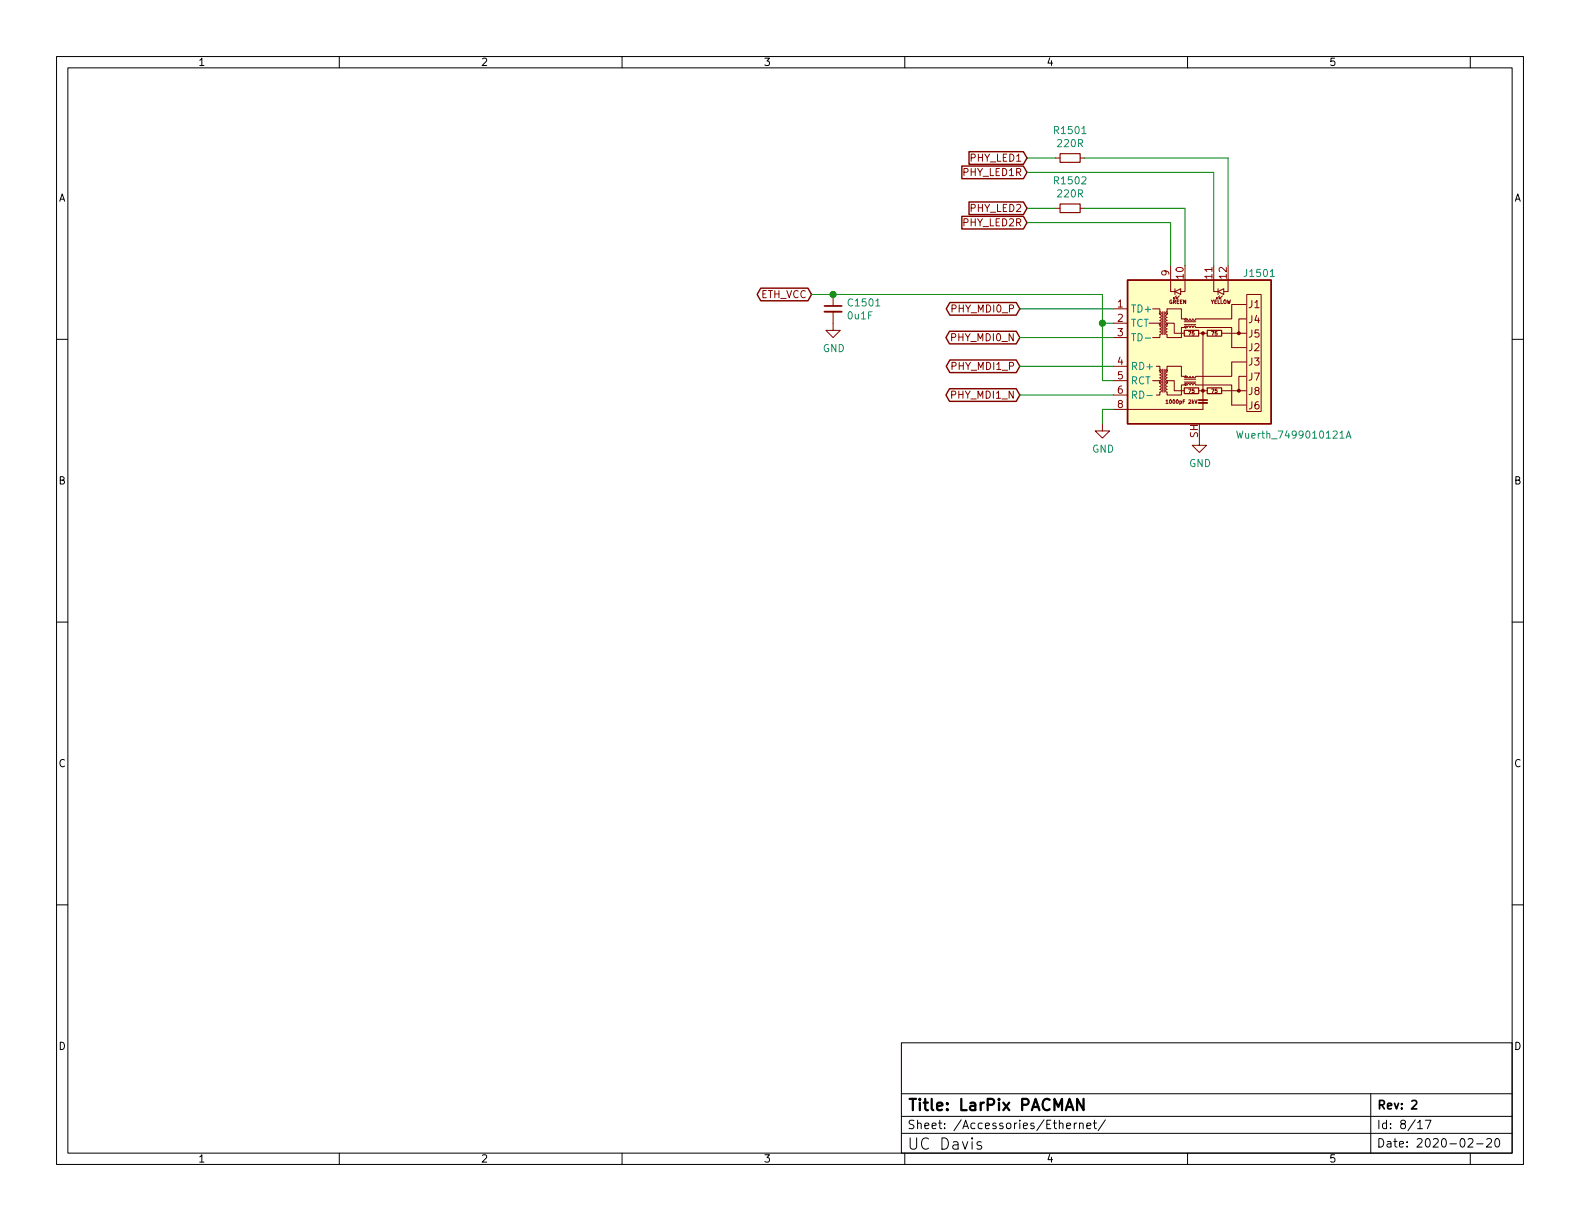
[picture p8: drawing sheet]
<svg xmlns="http://www.w3.org/2000/svg" width="279mm" height="216mm" viewBox="0 0 279 216" stroke-linecap="round" stroke-linejoin="round" font-family="sans-serif">
<g fill="none" stroke="#000" stroke-width=".18">
<path d="M10 10h259.4v195.9h-259.4zM12 12h255.4v191.9h-255.4zM60 10v2M110 10v2M160 10v2M210 10v2M260 10v2M10 60h2M267.4 60h2M10 110h2M267.4 110h2M10 160h2"/>
<path d="M267.4 160h2M159.4 184.4h108v19.5h-108zM159.4 197.4h108M159.4 193.4h108M188.6 199.1l.7-.2v-.3h-.5l-.2 .2 .1 .7h.6M190 198.6v1M190.4 198.6h-.3l-.1 .3M190.9 198.7l.2-.1h.4v1M190.9 198.6v1M192.2 199.1l.7-.2-.1-.3h-.4l-.2 .2 .1 .7h.5M193.3 198.6h.6M193.5 198.1v1.3l.4 .2"/>
<path d="M195.5 198l-1.3 1.9M242.4 193.4v10.5M250.7 198.5l.4-.4v1.5M250.7 199.6h.8M252 198.1h1l-.6 1.5M60 203.9v2M110 203.9v2M159.4 200.4h108M160 203.9v2M173.5 202l-.5-.1-.2 .3 .1 .2 .6 .2 .1 .2-.1 .3-.2 .1-.5-.1M210 203.9v2M259.6 201.5l.6-.2 .2 .2 .1 .3-1 1h1"/>
<path d="M260 203.9v2M261.1 202.3h1.2M262.9 201.5l.6-.2 .2 .2 .1 .3-1 1h1M264.5 201.4l.2-.1a.81 .81 0 0 1 .6 .7 .81 .81 0 0 1-.3 .8h-.2a.81 .81 0 0 1-.6-.6 .81 .81 0 0 1 .3-.8z"/>
</g>
<path d="M249.7 194.7l.5-.1 .3 .1v.3l-.9 1.1h.9" fill="none" stroke="#000" stroke-width=".3"/>
<path d="M191.6 194.3v2l-1.1-2v2" fill="none" stroke="#000" stroke-width=".4"/>
<g fill="none" stroke="#840000" stroke-width=".18">
<path d="M186.7 27.9h.8M186.7 36.8h.8M191 27.9h.8M191 36.8h.8M147.3 55.1v3.3h1.3l-1.3 1.3-1.3-1.3h1.3M147.3 52.1v2M196.8 57.2h2.6M196.8 54.6h2.6M196.8 59.7h2.6M203.2 57.2h1.9M203.8 54.6h1.3v.5l.3 .3-.3 .2 .3 .2-.1 .2-.2 .1 .3 .2-.1 .2-.2 .1 .2 .1 .1 .2-.3 .3M205.1 57.2l.3 .2-.1 .2-.2 .1 .3 .1-.1 .3-.2 .1 .2 .1 .1 .2-.3 .2 .3 .2-.3 .3v.5h-1.3"/>
<path d="M205.6 55.1v4.1M205.9 55.1v4.1M206.4 57.2l-.3 .2 .1 .2 .2 .1-.3 .1 .1 .3 .2 .1-.2 .1-.1 .2 .3 .2-.3 .2 .3 .3v.5h2.5v-1.8h.5l.2-.2h.2l.1 .2 .2-.2h.2l.1 .2 .1-.2h.3l.1 .2 .3-.2 .3 .2h6.3v3.6h2.5M206.4 57.2h1.2v1.7h1.8M207 47v4.6h.8M207.5 52.6v.2h.3M207.8 51.6l1-.5v1zM207.8 51.1v1M208 52.6v.2h.3M208 52.3l-.5 .5M208.5 52.3l-.5 .5M209.4 56.4l.3 .2 .2-.2 .2 .2h.2l.1-.2 .2 .2h.2l.1-.2 .1 .2h.2l.3-.2"/>
<path d="M209.4 56.4h-.5v-1.8h-2.5v.5l-.3 .3 .3 .2-.3 .2 .1 .2 .2 .1-.3 .2 .1 .2 .2 .1-.2 .1-.1 .2 .3 .3M209.4 57.4h2.1M209.4 56.9h2.1M209.5 49.5v2.1h-.7M212.1 58.9h.6v13.5h-15.9M212.7 58.9h.8M214.6 47v4.6h.8M215.1 52.6v.2h.3M215.4 51.6l1-.5v1zM215.4 51.1v1M215.6 52.6v.2h.3M215.6 52.3l-.5 .5"/>
<path d="M216 58.9h4.3M216.2 52.3l-.6 .5M217.2 49.5v2.1h-.8M220.3 53.8h-2.5v2.6h-6.3M220.3 56.4h-1.2v2.5M220.5 52.1h2.5v20.7h-2.5zM194.9 74.9v1.3h1.3l-1.3 1.3-1.2-1.3h1.2M196.8 67.3h2.6M196.8 64.8h2.6M196.8 69.9h2.6M203.8 67.3h1.3M204.5 64.8h.6v.5l.3 .2-.1 .2-.2 .1 .2 .1 .1 .2-.3 .2 .2 .1 .1 .2-.3 .2 .2 .1 .1 .2-.3 .2"/>
<path d="M205.1 67.3l.3 .2-.1 .2-.2 .1 .3 .2-.1 .2-.2 .1 .3 .2-.1 .2-.2 .1 .2 .1 .1 .3-.3 .1v.6h-.6M205.6 65.3v4M205.9 65.3v4M206.2 70.9l.2-.2v.6M206.2 71.3h.4M206.4 67.3l-.3 .2 .1 .2 .2 .1-.3 .2 .1 .2 .2 .1-.2 .1-.1 .2 .3 .2-.3 .3 .3 .2v.6h2.5v-1.8h.5l.2-.3 .2 .1 .1 .2 .2-.3 .2 .1 .1 .2 .1-.2 .3-.1 .1 .3 .3-.3 .3 .3h6.3v3.5h2.5M206.4 67.3h1.2v1.8h1.8M209.4 67.6h2.1M209.4 67.1h2.1M211.3 70.7l.2 .6 .2-.6M212 69.1h1.5M212.1 77.5v1.2h1.3l-1.3 1.3-1.3-1.3h1.3"/>
<path d="M216 69.1h4.3M220.3 64h-2.5v2.5h-6.3l-.3 .3-.3-.3-.1 .3h-.3l-.1-.3-.1 .2-.2 .1-.2-.3-.1 .2-.2 .1-.2-.3h-.5v-1.7h-2.5v.5l-.3 .2 .3 .3-.3 .2 .1 .2 .2 .1-.3 .2 .1 .2 .2 .1-.2 .1-.1 .2 .3 .2M220.3 66.5h-1.2v2.6"/>
</g>
<path d="M145.8 55.1h3M212 71.2h1.5" fill="none" stroke="#840000" stroke-width=".33"/>
<path d="M145.8 54.1h3M212 70.7h1.5" fill="none" stroke="#840000" stroke-width=".3"/>
<path d="M187.5 27.2h3.5v1.5h-3.5zM187.5 36.1h3.5v1.5h-3.5zM209.4 58.4h2.6v1h-2.6zM213.5 58.4h2.5v1h-2.5zM209.4 68.6h2.6v1h-2.6zM213.5 68.6h2.5v1h-2.5z" fill="none" stroke="#840000" stroke-width=".2"/>
<path d="M199.4 49.5h25.4v25.4h-25.4z" fill="#ffffc2" stroke="#ffffc2" stroke-width=".18"/>
<path d="M170.1 29.4h10.9l.6 1.1-.6 1.1h-10.9zM170.1 38.3h10.9l.6 1.1-.6 1.1h-10.9zM171.4 26.8h9.6l.6 1.1-.6 1.2h-9.6zM171.4 35.7h9.6l.6 1.1-.6 1.1h-9.6zM134.5 51h8.4l.6 1.1-.6 1.1h-8.4l-.6-1.1zM167.9 58.6h11.8l.6 1.1-.6 1.1h-11.8l-.6-1.1zM168 53.5h11.7l.6 1.1-.6 1.1h-11.7l-.7-1.1zM199.4 49.5h25.4v25.4h-25.4zM167.9 68.7h11.8l.6 1.2-.6 1.1h-11.8l-.6-1.1zM168 63.7h11.7l.6 1.1-.6 1.1h-11.7l-.7-1.1z" fill="none" stroke="#840000" stroke-width=".25"/>
<g fill="#840000" stroke="#840000" stroke-width=".18">
<circle cx="219.1" cy="69.1" r=".25"/>
<circle cx="219.1" cy="58.9" r=".25"/>
<circle cx="212.7" cy="69.1" r=".25"/>
<circle cx="212.7" cy="58.9" r=".25"/>
<circle cx="209.7" cy="68.1" r=".08"/>
<circle cx="209.7" cy="66.5" r=".08"/>
<circle cx="209.7" cy="57.9" r=".08"/>
<circle cx="209.7" cy="56.4" r=".08"/>
<circle cx="206.4" cy="67.6" r=".08"/>
<circle cx="206.4" cy="65.5" r=".08"/>
<circle cx="206.4" cy="57.4" r=".08"/>
<circle cx="206.4" cy="55.4" r=".08"/>
<circle cx="205.1" cy="67.6" r=".08"/>
<circle cx="205.1" cy="65.5" r=".08"/>
<circle cx="205.1" cy="57.4" r=".08"/>
<circle cx="205.1" cy="55.4" r=".08"/>
</g>
<path d="M202.5 59.8h1M224.6 48.9h.7M202.8 69.9h1M218.7 76.2l.3 1.3 .2-.9 .3 .9 .3-1.3M238 77.5l.5-1.3 .4 1.3M238.2 77.1h.6" fill="none" stroke="#008484" stroke-width=".18"/>
<g fill="none" stroke="#008400" stroke-width=".18">
<path d="M181.6 30.5h33v16.5M181.6 27.9h5.1M181.6 39.4h25.4v7.6M181.6 36.8h5.1M191.8 27.9h25.4v19.1M191.8 36.8h17.7v10.2M143.5 52.1h51.4v15.2h1.9M180.3 54.6h16.5M180.3 59.7h16.5M194.9 57.2h1.9M180.3 69.9h16.5M180.3 64.8h16.5"/>
<path d="M196.8 72.4h-1.9v2.5"/>
</g>
<g fill="#008400" stroke="#008400" stroke-width=".25">
<circle cx="194.9" cy="57.2" r=".51"/>
<circle cx="147.3" cy="52.1" r=".51"/>
</g>
<g font-size="2.8">
<text x="160.4" y="196.4">Title: LarPix PACMAN</text>
<text x="160.4" y="203.3">UC Davis</text>
</g>
<g font-size="2.1">
<text x="243.4" y="196.2">Rev: 2</text>
<text x="160.4" y="199.6">Sheet: /Accessories/Ethernet/</text>
<text x="243.4" y="199.6">Id: 8/17</text>
<text x="243.4" y="202.9">Date: 2020-02-20</text>
</g>
<g font-size="1.8">
<text x="35" y="11.6">1</text>
<text x="85" y="11.6">2</text>
<text x="135" y="11.6">3</text>
<text x="185" y="11.6">4</text>
<text x="235" y="11.6">5</text>
<text x="10.3" y="35.6">A</text>
<text x="267.7" y="35.6">A</text>
<text x="10.3" y="85.7">B</text>
<text x="267.7" y="85.7">B</text>
<text x="10.3" y="135.6">C</text>
<text x="267.7" y="135.6">C</text>
<text x="10.3" y="185.7">D</text>
<text x="267.7" y="185.7">D</text>
<text x="35" y="205.6">1</text>
<text x="85" y="205.6">2</text>
<text x="135" y="205.6">3</text>
<text x="185" y="205.6">4</text>
<text x="235" y="205.6">5</text>
</g>
<g font-size="1.8" fill="#008484">
<text x="186.6" y="23.7">R1501</text>
<text x="187.1" y="26">220R</text>
<text x="186.6" y="32.6">R1502</text>
<text x="187.1" y="34.9">220R</text>
<text x="220.2" y="49">J1501</text>
<text x="150" y="56.5">0u1F</text>
<text x="150.2" y="54.2">C1501</text>
<text x="199.9" y="55.2">TD+</text>
<text x="199.9" y="57.8">TCT</text>
<text x="145.5" y="62.2">GND</text>
<text x="199.9" y="60.3">TD-</text>
<text x="199.9" y="65.4">RD+</text>
<text x="199.9" y="67.9">RCT</text>
<text x="199.9" y="70.5">RD-</text>
<text x="219.7" y="77.5">Wuerth_7499010121A</text>
<text x="193.1" y="80">GND</text>
<text x="210.3" y="82.6">GND</text>
</g>
<g font-size="1.8" fill="#840000">
<text x="171.7" y="28.6">PHY_LED1</text>
<text x="170.4" y="31.1">PHY_LED1R</text>
<text x="170.4" y="40">PHY_LED2R</text>
<text x="171.7" y="37.5">PHY_LED2</text>
<text x="134.5" y="52.7">ETH_VCC</text>
<text x="206.8" y="48.8" transform="rotate(-90 206.8 48.8)">9</text>
<text x="209.3" y="49.2" transform="rotate(-90 209.3 49.2)">10</text>
<text x="214.4" y="49.2" transform="rotate(-90 214.4 49.2)">11</text>
<text x="216.9" y="49.2" transform="rotate(-90 216.9 49.2)">12</text>
<text x="168.5" y="55.2">PHY_MDI0_P</text>
<text x="197.6" y="54.4">1</text>
<text x="197.6" y="56.9">2</text>
<text x="197.6" y="59.4">3</text>
<text x="220.8" y="54.5">J1</text>
<text x="220.8" y="57.1">J4</text>
<text x="220.8" y="59.7">J5</text>
<text x="168.4" y="60.3">PHY_MDI0_N</text>
<text x="168.5" y="65.4">PHY_MDI1_P</text>
<text x="197.6" y="64.5">4</text>
<text x="220.8" y="62.1">J2</text>
<text x="220.8" y="64.6">J3</text>
<text x="168.4" y="70.5">PHY_MDI1_N</text>
<text x="197.6" y="67.1">5</text>
<text x="197.6" y="69.6">6</text>
<text x="220.8" y="67.3">J7</text>
<text x="220.8" y="69.8">J8</text>
<text x="197.6" y="72.1">8</text>
<text x="211.8" y="77.4" transform="rotate(-90 211.8 77.4)">SH</text>
<text x="220.8" y="72.4">J6</text>
</g>
<g font-size=".9" fill="#840000">
<text x="206.7" y="53.7">GREEN</text>
<text x="214" y="53.7">YELLOW</text>
<text x="210.2" y="59.3">75</text>
<text x="214.3" y="59.3">75</text>
<text x="206.5" y="71.4">1000pF 2kV</text>
<text x="210.2" y="69.5">75</text>
<text x="214.3" y="69.5">75</text>
</g>
</svg>
